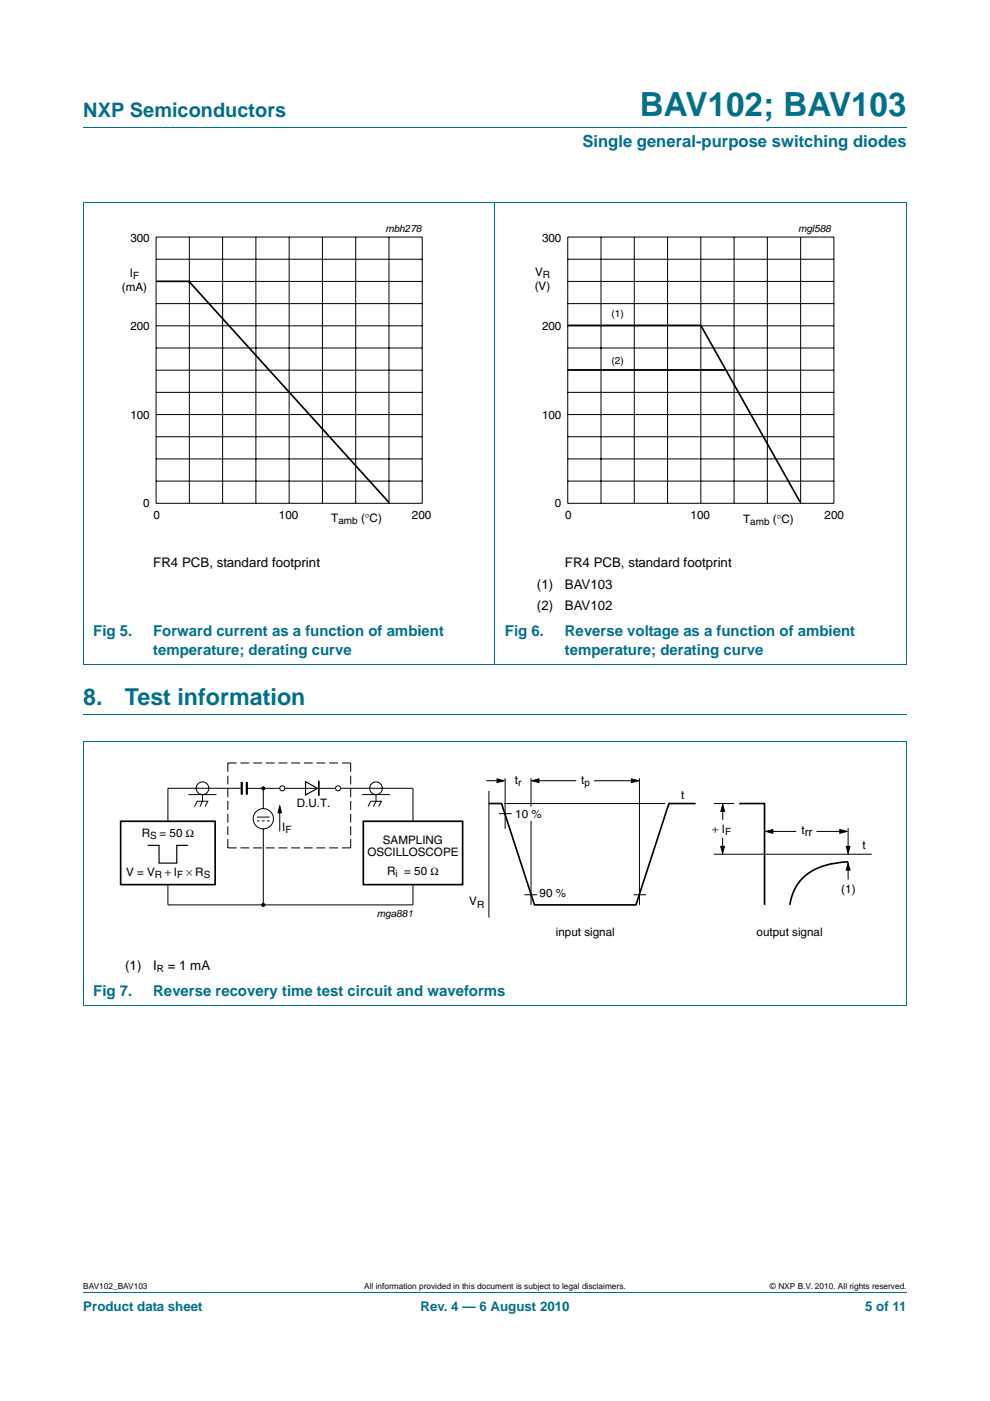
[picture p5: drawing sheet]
<svg xmlns="http://www.w3.org/2000/svg" width="210mm" height="297mm" viewBox="0 0 210 297" stroke-linecap="round" stroke-linejoin="round" font-family="sans-serif">
<path d="M17.7 27h174.6M17.6 42.9h174.7M17.7 42.9v98M105 42.8v98.2M192.3 42.9v98M17.6 140.9h174.7M17.6 157.2h174.7M17.7 151.5h174.6M17.7 157.2v56M192.3 157.2v56M17.6 213.3h174.7M17.7 273.9h174.6" fill="none" stroke="#00708a" stroke-width=".21"/>
<path d="M20.4 47.4h81.9v66.4h-81.9zM107.7 47.4h81.9v66.4h-81.9z" fill="none" stroke="#fff" stroke-width=".21"/>
<g fill="none" stroke="#000" stroke-width=".21">
<path d="M33.1 50.3h56.5v56.4h-56.5zM33.1 59.7h56.5M33.1 55h56.5M40.2 50.3v56.4M47.2 50.3v56.4M54.3 50.3v56.4M61.3 50.3v56.4M68.4 50.3v56.4M75.4 50.3v56.4M82.5 50.3v56.4M120.4 50.3h56.5v56.4h-56.5zM120.4 59.7h56.5"/>
<path d="M120.4 55h56.5M127.5 50.3v56.4M134.5 50.3v56.4M141.6 50.3v56.4M148.6 50.3v56.4M155.7 50.3v56.4M162.8 50.3v56.4M169.8 50.3v56.4M33.1 64.4h56.5M33.1 69.1h56.5M33.1 78.5h56.5M33.1 73.8h56.5"/>
<path d="M120.4 64.4h56.5M120.4 69.1h56.5M120.4 78.5h56.5M120.4 73.8h56.5M33.1 87.9h56.5M33.1 92.6h56.5M33.1 97.3h56.5M33.1 83.2h56.5M120.4 87.9h56.5M120.4 92.6h56.5M120.4 97.3h56.5M120.4 83.2h56.5"/>
<path d="M33.1 102h56.5M120.4 102h56.5M40 168.5h5.9M41.3 171l.5-1.1h2.3l-.6 1.1M43 168.5v1.4l-.6 1.1M48.3 164.5v1.8M48.3 167.1v1.9M48.3 169.8v1.9M48.3 172.5v1.9M48.3 175.2v1.9M48.3 177.9v1.9h1.9M50.2 161.8h-1.9v1.9"/>
<path d="M51 161.8h1.9M51 179.8h1.9M51.3 167.1h-15.7v7M52.4 167.1h6.9M53.7 161.8h1.9M53.7 179.8h1.9M54.5 173.2h2.7M54.5 174h.5M55.6 174h.5M55.8 167.1v4.3M55.8 175.7v16.2M56.4 161.8h1.9"/>
<path d="M56.4 179.8h1.9M56.7 174h.5M59.1 161.8h1.9M59.1 179.8h1.9M59.3 170.9v5.4M60.4 167.1h10.8M61.8 161.8h1.8M61.8 179.8h1.8M64.4 161.8h1.9M64.4 179.8h1.9M67.1 161.8h1.9M67.1 179.8h1.9"/>
<path d="M69.8 161.8h1.9M69.8 179.8h1.9M72.2 167.1h15.4v7M72.5 161.8h1.9v1.9M74.4 164.5v1.8M74.4 167.1v1.9M74.4 169.8v1.9M74.4 172.5v1.9M74.4 175.2v1.9M74.4 177.9v1.9h-1.9M76.8 168.5h5.9M78.1 171l.5-1.1h2.3l-.6 1.1"/>
<path d="M79.8 168.5v1.4l-.6 1.1M103.2 165.5h3.7M103.7 167.7v26.8M105.8 172.5h2.7M106.9 170.4h34.2M107.1 165v10.7M112.6 165v6M112.6 174v17.9M112.8 165.5h9.4M126 165.5h9.4M135.6 165v26.9M151.4 170.4h4.3"/>
<path d="M153.3 177.6v3.3M153.3 170.6v3.3M162.4 176.3h6.5M173.2 176.3h6.4M179.9 175.6v5.3M35.6 187.6v4.3h52v-4.3M111.2 189.7h2.7M134.4 189.7h2.6M151.4 181.1h33.5M179.9 183v3.5"/>
<circle cx="43" cy="167.1" r="1.34"/>
<circle cx="55.8" cy="173.6" r="2.15"/>
<circle cx="59.9" cy="167.1" r=".54"/>
<circle cx="71.7" cy="167.1" r=".54"/>
<circle cx="79.8" cy="167.1" r="1.34"/>
</g>
<path d="M33.1 59.7h7l42.4 46.8M120.4 78.4h33.5M120.4 69h28.2l21.1 37.4M25.6 174.1h20v13.5h-20zM67.6 165.7v2.9M77.1 174.1h21v13.5h-21zM103.7 170.4h2.7l7 21.5h21.5l7-21.5h5.6M156.8 170.4h5.4v21.5M179.9 182.7a13.8 13.8 0 0 0-9.9 3.7 9.9 9.9 0 0 0-2.5 5.5" fill="none" stroke="#000" stroke-width=".35"/>
<g fill="#000" stroke="#000" stroke-width=".21">
<path d="M59.3 170.9l.4 1.4h-.7zM105.4 165.1l1.5 .4-1.5 .4zM112.8 165.5l1.5-.4v.8zM133.9 165.1l1.5 .4-1.5 .4zM153.3 170.6l.4 1.5h-.8zM152.9 179.4h.8l-.4 1.5zM162.4 176.3l1.5-.4v.8zM178.1 175.9l1.5 .4-1.5 .4zM179.5 179.4h.8l-.4 1.5zM179.9 183l.4 1.5h-.8z"/>
<circle cx="55.8" cy="167.1" r=".32"/>
<circle cx="55.8" cy="191.9" r=".32"/>
</g>
<path d="M31.3 179.2h2.4v3.8h3.8v-3.8h2.4M64.8 165.7l2.5 1.4-2.5 1.5z" fill="none" stroke="#000" stroke-width=".25"/>
<path d="M51.3 165.8v2.7M52.4 165.8v2.7" fill="none" stroke="#000" stroke-width=".47"/>
<text font-size="7" fill="#00708a" x="135.7" y="24.6">BAV102; BAV103</text>
<g font-size="4.9" fill="#00708a">
<text x="17.7" y="149.5">8.</text>
<text x="26.5" y="149.5">Test information</text>
</g>
<text font-size="4.2" fill="#00708a" x="17.7" y="24.9">NXP Semiconductors</text>
<text font-size="3.5" fill="#00708a" x="123.5" y="31.1">Single general-purpose switching diodes</text>
<g font-size="3.2" fill="#00708a">
<text x="19.8" y="134.9">Fig 5.</text>
<text x="32.5" y="134.9">Forward current as a function of ambient</text>
<text x="107.1" y="134.9">Fig 6.</text>
<text x="119.8" y="134.9">Reverse voltage as a function of ambient</text>
<text x="32.5" y="138.8">temperature; derating curve</text>
<text x="119.8" y="138.8">temperature; derating curve</text>
<text x="19.8" y="211.1">Fig 7.</text>
<text x="32.5" y="211.1">Reverse recovery time test circuit and waveforms</text>
</g>
<g font-size="2.8">
<text x="32.5" y="120.2">FR4 PCB, standard footprint</text>
<text x="113.9" y="124.8">(1)</text>
<text x="119.8" y="120.2">FR4 PCB, standard footprint</text>
<text x="119.8" y="124.8">BAV103</text>
<text x="113.9" y="129.4">(2)</text>
<text x="119.8" y="129.4">BAV102</text>
<text x="26.6" y="205.6">(1)</text>
<text x="32.5" y="205.6">I</text>
<text x="35.6" y="205.6">= 1 mA</text>
</g>
<g font-size="2.8" fill="#00708a">
<text x="17.7" y="277.9">Product data sheet</text>
<text x="89.2" y="277.9">Rev. 4 — 6 August 2010</text>
<text x="183.5" y="277.9">5 of 11</text>
</g>
<g font-size="2.5">
<text x="27.6" y="51.4">300</text>
<text x="115" y="51.4">300</text>
<text x="27.6" y="58.7">I</text>
<text x="113.5" y="58.5">V</text>
<text x="25.9" y="61.7">(mA)</text>
<text x="113.4" y="61.5">(V)</text>
<text x="27.6" y="69.9">200</text>
<text x="115" y="70">200</text>
<text x="27.6" y="88.9">100</text>
<text x="115" y="88.9">100</text>
<text x="30.4" y="107.6">0</text>
<text x="117.7" y="107.6">0</text>
<text x="32.5" y="110.1">0</text>
<text x="59.2" y="110.1">100</text>
<text x="70.3" y="110.7">T</text>
<text x="76.6" y="110.7">(°C)</text>
<text x="87.4" y="110.1">200</text>
<text x="119.8" y="110.1">0</text>
<text x="146.5" y="110.1">100</text>
<text x="157.6" y="110.9">T</text>
<text x="163.9" y="110.9">(°C)</text>
<text x="174.9" y="110.1">200</text>
<text x="109.2" y="166.1">t</text>
<text x="123.3" y="166.1">t</text>
<text x="63" y="171.1">D.U.T.</text>
<text x="109.3" y="173.3">10 %</text>
<text x="144.5" y="169.4">t</text>
<text x="30.1" y="177.5">R</text>
<text x="33.9" y="177.5">= 50 Ω</text>
<text x="59.9" y="176.2">I</text>
<text x="81.2" y="179">SAMPLING</text>
<text x="151" y="176.6">+ I</text>
<text x="170" y="176.8">trr</text>
<text x="182.9" y="180">t</text>
<text x="26.7" y="185.7">V = V</text>
<text x="35" y="185.7">+ I</text>
<text x="77.9" y="181.5">OSCILLOSCOPE</text>
<text x="82.1" y="185.5">R</text>
<text x="85.7" y="185.5">= 50 Ω</text>
<text x="99.5" y="191.9">V</text>
<text x="114.4" y="190.2">90 %</text>
<text x="178.4" y="189.3">(1)</text>
<text x="117.9" y="198.4">input signal</text>
<text x="160.5" y="198.4">output signal</text>
</g>
<text font-size="2.5" fill="#231f20" x="39.5" y="185.7">× R</text>
<g font-size="2.1">
<text x="81.8" y="49.3">mbh278</text>
<text x="169.3" y="49.3">mgl588</text>
<text x="28.2" y="59.2">F</text>
<text x="115.1" y="59">R</text>
<text x="129.7" y="67.1">(1)</text>
<text x="129.7" y="77.1">(2)</text>
<text x="71.8" y="111.2">amb</text>
<text x="159.1" y="111.4">amb</text>
<text x="109.9" y="166.6">r</text>
<text x="124" y="166.6">p</text>
<text x="31.9" y="178">S</text>
<text x="60.6" y="176.7">F</text>
<text x="153.8" y="177.1">F</text>
<text x="83.9" y="186">i</text>
<text x="32.8" y="186.2">R</text>
<text x="37.6" y="186.2">F</text>
<text x="43.2" y="186.2">S</text>
<text x="79.9" y="194.5">mga881</text>
<text x="101.2" y="192.4">R</text>
<text x="33.3" y="206.1">R</text>
</g>
<g font-size="1.8">
<text x="17.7" y="273.3">BAV102_BAV103</text>
<text x="77.3" y="273.3">All information provided in this document is subject to legal disclaimers.</text>
<text x="163.3" y="273.3">© NXP B.V. 2010. All rights reserved.</text>
</g>
</svg>
